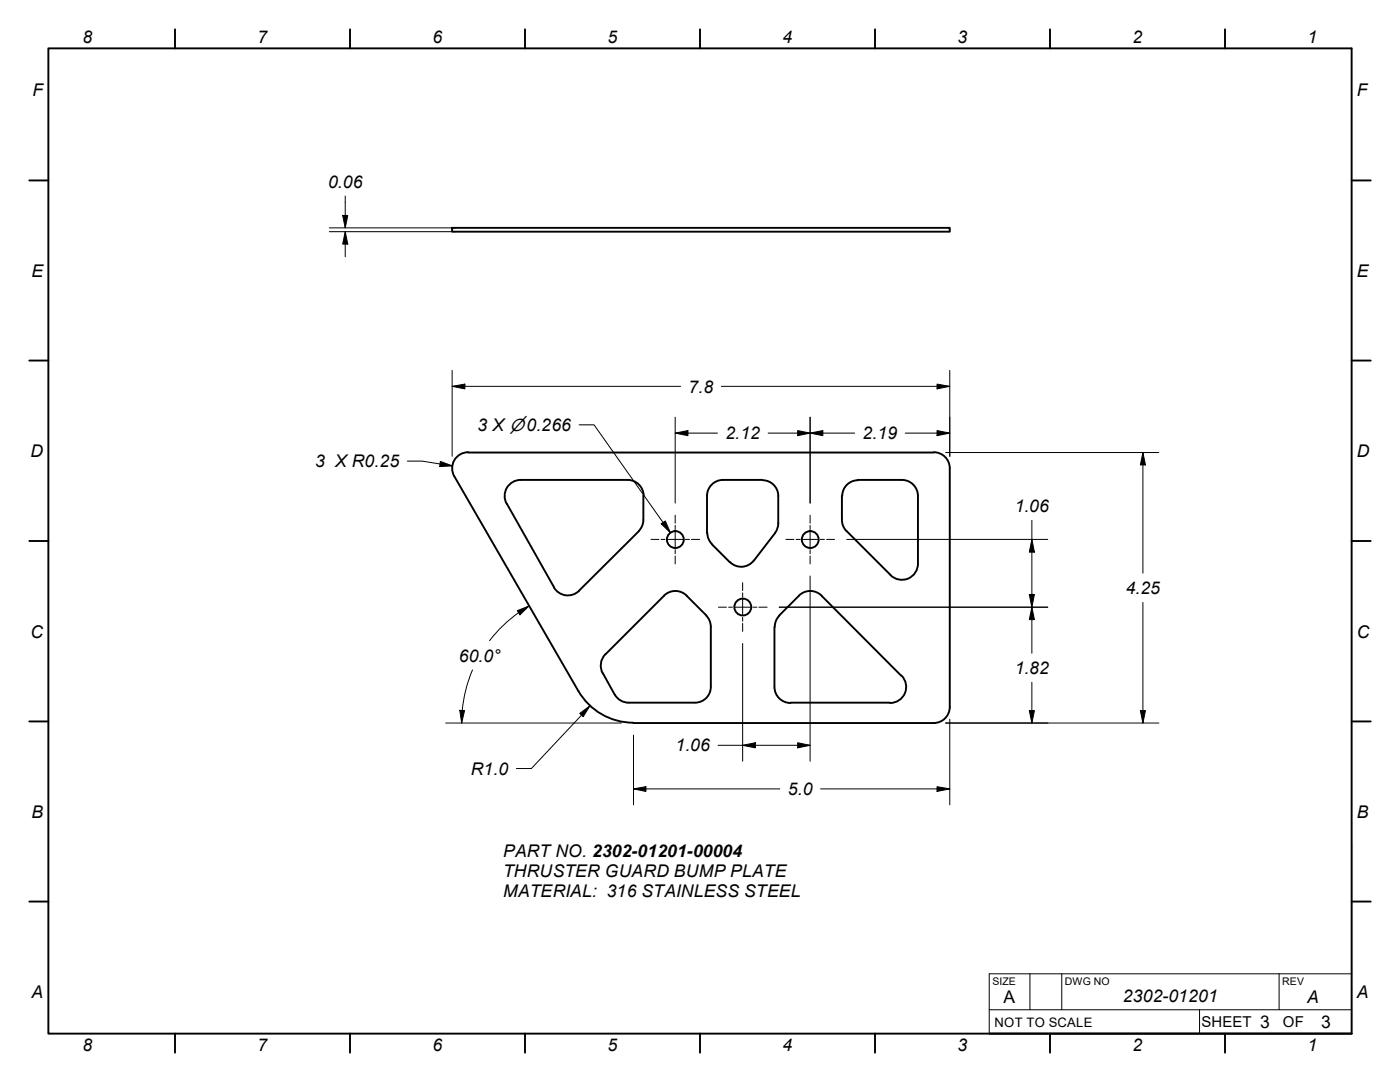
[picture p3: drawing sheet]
<svg xmlns="http://www.w3.org/2000/svg" width="279mm" height="216mm" viewBox="0 0 279 216" stroke-linecap="round" stroke-linejoin="round" font-family="sans-serif">
<!-- layer: Visible Edges(ANSI-PIG) -->
<g fill="none" stroke="#000" stroke-width=".38">
<path d="M90.2 45.5h99.3v.7h-99.3zM93.4 90.3h93M93.4 90.2a3.2 3.2 0 0 0-2.7 4.8l24.7 42.9a12.7 12.7 0 0 0 11 6.3M128.4 98.9v4.8M128.5 99a3.2 3.2 0 0 0-3.3-3.2h-21.3a3.2 3.2 0 0 0-2.8 4.7l9.5 16.7M141.1 98.9v7.5M152.1 95.8h-7.8a3.2 3.2 0 0 0-3.2 3.2M152.2 95.8a3.1 3.1 0 0 1 3.1 3.2M155.3 98.9v5.6M168 98.9v4.8M171.2 95.8h8.8a3.2 3.2 0 0 1 3.2 3.2M171.2 95.8a3.1 3.1 0 0 0-3.1 3.2"/>
<path d="M183.2 98.9v13.6M186.3 90.2a3.2 3.2 0 0 1 3.2 3.2v47.7M110.5 117.2a3.2 3.2 0 0 0 5.1 .7M127.5 106l-11.9 11.9M128.4 103.7a3.1 3.1 0 0 1-.9 2.3M132.5 118.9a3.2 3.2 0 0 1 4.5 0M132.5 118.9l-11.7 11.7M137 118.9l4 3.9M141.2 106.3a3.1 3.1 0 0 0 .9 2.3M142 108.6l3.7 3.6M150.4 111.9a3.1 3.1 0 0 1-4.7 .3M154.7 106.4l-4.3 5.5"/>
<path d="M155.3 104.4l-.2 1.2-.4 .7M159.4 118.9a3.2 3.2 0 0 1 4.6 0M159.4 118.9l-3.9 3.9M164 118.9l15.8 15.9M168 103.7a3.2 3.2 0 0 0 1 2.3M169 106l8.7 8.8a3.2 3.2 0 0 0 3.5 .7 3.2 3.2 0 0 0 2-3M120.3 134.4l2.4 4.2a3.1 3.1 0 0 0 2.7 1.6M120.8 130.5a3.2 3.2 0 0 0-.5 3.9M140.9 122.8a3.1 3.1 0 0 1 1 2.3v11.9a3.1 3.1 0 0 1-3.2 3.2h-13.2M154.6 125.1v12a3.2 3.2 0 0 0 3.2 3.2M155.5 122.8a3.1 3.1 0 0 0-.9 2.3M179.9 134.8a3.2 3.2 0 0 1 .7 3.5 3.2 3.2 0 0 1-3 2"/>
<path d="M157.7 140.2h19.9M189.5 141.1a3.2 3.2 0 0 1-3.2 3.2h-59.9"/>
<circle cx="134.8" cy="107.7" r="1.68"/>
<circle cx="161.7" cy="107.7" r="1.68"/>
<circle cx="148.2" cy="121.1" r="1.68"/>
</g>
<!-- layer: Sketch Geometry(ANSI-PIG) -->
<g fill="none" stroke="#000" stroke-width=".38">
<path d="M9.7 9.7h260v196.5h-260zM34.9 5.8v3.9M69.8 5.8v3.9M104.8 5.8v3.9M139.7 5.8v3.9M174.6 5.8v3.9M209.5 5.8v3.9M244.5 5.8v3.9M5.8 36h3.9M269.7 36h3.9M5.8 71.9h3.9M269.7 71.9h3.9"/>
<path d="M5.8 107.9h3.9M269.7 107.9h3.9M5.8 144h3.9M269.7 144h3.9M5.8 179.9h3.9M269.7 179.9h3.9M34.9 206.2v3.9M69.8 206.2v3.9M104.8 206.2v3.9M139.7 206.2v3.9M174.6 206.2v3.9M197.4 206.2h72.3"/>
<path d="M209.5 206.2v3.9M244.5 206.2v3.9"/>
</g>
<!-- layer: Dimensions(ANSI-PIG) -->
<g fill="none" stroke="#000" stroke-width=".2">
<path d="M68.9 39.1v6.4M65.7 46.2h25.4M65.7 45.5h25.4M68.4 43h1l-.5 2.5zM68.9 46.2l.5 2.5h-1zM68.9 46.2v5M90.2 77.1l2.6-.5v1zM90.2 77.1h45.6M90.2 73.9v17.2M144 77.1h45.5M187 76.6l2.5 .5-2.5 .5zM189.5 73.9v17.2"/>
<path d="M81.3 92h3l6 1M87.9 92.1l2.4 .9-2.5 .1zM115.6 84.8h3l15.2 21.5M134.7 86.4l2.6-.5v1zM134.7 86.4h8.5M134.7 83.2v17.2M153.3 86.4h17.3M159.2 85.9l2.5 .5-2.5 .5zM161.7 86.4l2.5-.5v1zM161.7 83.2v17.2M180.7 86.4h8.8M187 85.9l2.5 .5-2.5 .5z"/>
<path d="M188.7 90.3h42.6M228.1 90.3l.5 2.5h-1zM228.1 90.3v24.1M132 104.5l.8-.6 1 2.4zM161.7 114.9v37M169 107.6h40.1M205.4 118.6h1l-.5 2.6zM205.9 107.6l.5 2.6h-1zM205.9 103.8v26.6M94.3 133.7a27 27 0 0 0-2 8M103.3 121.9l2.3-1-1.8 1.8zM105.6 120.9a27 27 0 0 0-7.9 6.9"/>
<path d="M148.2 128.4v23.5M155.5 121.2h53.6M205.9 121.2l.5 2.4h-1zM205.9 136.1v8.2M228.1 120.2v24.1M89 144.3h35M91.8 141.7l.9 .1-.6 2.5zM92.3 141.8l-.2 2.5M115.7 142.4l2-1.6-1.3 2.2zM117.7 140.8l-11.7 12.6h-2.9M126.4 157.4l2.5-.4v.9zM126.4 157.4h29.2"/>
<path d="M126.4 146.7v13.9M143.3 148.7h18.4M148.2 148.7l2.5-.5v1zM159.2 148.2l2.5 .5-2.5 .5zM163.8 157.4h25.7M187 157l2.5 .4-2.5 .5zM188.7 144.3h42.6M189.5 143.5v17.1M205.4 141.8h1l-.5 2.5zM227.6 141.8h1l-.5 2.5zM269.7 168.1v38.1M205.5 194.3v7.2"/>
<path d="M211.9 194.3v7.2M255.3 194.3v7.2M269.7 194.3h-72.3v11.9M197.4 201.5h72.3M239.4 201.5v4.7"/>
</g>
<g fill="#000">
<path d="M68.4 43h1l-.5 2.5z" fill-rule="evenodd"/>
<path d="M68.9 46.2l.5 2.5h-1z" fill-rule="evenodd"/>
<path d="M90.2 77.1l2.6-.5v1z" fill-rule="evenodd"/>
<path d="M187 76.6l2.5 .5-2.5 .5z" fill-rule="evenodd"/>
<path d="M87.9 92.1l2.4 .9-2.5 .1z" fill-rule="evenodd"/>
<path d="M134.7 86.4l2.6-.5v1z" fill-rule="evenodd"/>
<path d="M159.2 85.9l2.5 .5-2.5 .5z" fill-rule="evenodd"/>
<path d="M161.7 86.4l2.5-.5v1z" fill-rule="evenodd"/>
<path d="M187 85.9l2.5 .5-2.5 .5z" fill-rule="evenodd"/>
<path d="M228.1 90.3l.5 2.5h-1z" fill-rule="evenodd"/>
<path d="M132 104.5l.8-.6 1 2.4z" fill-rule="evenodd"/>
<path d="M205.4 118.6h1l-.5 2.6z" fill-rule="evenodd"/>
<path d="M205.9 107.6l.5 2.6h-1z" fill-rule="evenodd"/>
<path d="M103.3 121.9l2.3-1-1.8 1.8z" fill-rule="evenodd"/>
<path d="M205.9 121.2l.5 2.4h-1z" fill-rule="evenodd"/>
<path d="M91.8 141.7l.9 .1-.6 2.5z" fill-rule="evenodd"/>
<path d="M115.7 142.4l2-1.6-1.3 2.2z" fill-rule="evenodd"/>
<path d="M126.4 157.4l2.5-.4v.9z" fill-rule="evenodd"/>
<path d="M148.2 148.7l2.5-.5v1z" fill-rule="evenodd"/>
<path d="M159.2 148.2l2.5 .5-2.5 .5z" fill-rule="evenodd"/>
<path d="M187 157l2.5 .4-2.5 .5z" fill-rule="evenodd"/>
<path d="M205.4 141.8h1l-.5 2.5z" fill-rule="evenodd"/>
<path d="M227.6 141.8h1l-.5 2.5z" fill-rule="evenodd"/>
</g>
<!-- layer: Center Mark(ANSI-PIG) -->
<g fill="none" stroke="#000" stroke-width=".2">
<path d="M129.9 107.6h1.6M132 107.6h.7M133.2 107.6h3.2M134.7 102.8v1.6M134.7 104.8v.9M134.7 106v3.3M134.7 109.7v.8M134.7 110.9v1.6M136.8 107.6h.8M138 107.6h1.6M148.2 116.3v1.6M148.2 118.3v.8"/>
<path d="M148.2 119.5v3.2M156.8 107.6h1.6M158.9 107.6h.8M160.1 107.6h3.2M161.7 102.8v1.6M161.7 104.8v.9M161.7 106v3.3M161.7 109.7v.8M161.7 110.9v1.6M163.7 107.6h.8M165 107.6h1.6M143.4 121.2h1.6"/>
<path d="M145.4 121.2h.8M146.6 121.2h3.3M148.2 123.2v.8M148.2 124.4v1.6M150.2 121.2h.9M151.4 121.2h1.7"/>
</g>
<g font-size="3.5">
<text x="16.4" y="8.6">8</text>
<text x="51.4" y="8.6">7</text>
<text x="86.3" y="8.6">6</text>
<text x="121.2" y="8.6">5</text>
<text x="156.1" y="8.6">4</text>
<text x="191.1" y="8.6">3</text>
<text x="226" y="8.6">2</text>
<text x="260.9" y="8.6">1</text>
<text x="6.5" y="19.2">F</text>
<text x="270.8" y="19.2">F</text>
<text x="65.5" y="37.5">0.06</text>
<text x="6.3" y="55.2">E</text>
<text x="270.8" y="55.2">E</text>
<text x="137.4" y="78.4">7.8</text>
<text x="95.3" y="86">3 X⌀ 0.266</text>
<text x="144.8" y="87.7">2.12</text>
<text x="172.1" y="87.7">2.19</text>
<text x="6.1" y="91.2">D</text>
<text x="62.9" y="93.3">3 XR0.25</text>
<text x="270.8" y="91.2">D</text>
<text x="202.5" y="102.2">1.06</text>
<text x="224.7" y="118.6">4.25</text>
<text x="6.1" y="127.3">C</text>
<text x="270.8" y="127.3">C</text>
<text x="91.6" y="132.1">60.0°</text>
<text x="202.5" y="134.5">1.82</text>
<text x="134.8" y="149.9">1.06</text>
<text x="94" y="154.6">R1.0</text>
<text x="157.2" y="158.7">5.0</text>
<text x="6.3" y="163.2">B</text>
<text x="270.8" y="163.2">B</text>
<text x="100.4" y="171">PART NO. 2302-01201-00004</text>
<text x="100.4" y="175">THRUSTER GUARD BUMP PLATE</text>
<text x="100.4" y="179">MATERIAL: 316 STAINLESS STEEL</text>
<text x="6.3" y="199.2">A</text>
<text x="200.3" y="200.1">A</text>
<text x="224.1" y="200">2302-01201</text>
<text x="260.9" y="200.1">A</text>
<text x="270.8" y="199.2">A</text>
<text x="16.4" y="209.8">8</text>
<text x="51.4" y="209.7">7</text>
<text x="86.3" y="209.8">6</text>
<text x="121.2" y="209.7">5</text>
<text x="156.1" y="209.8">4</text>
<text x="191.1" y="209.8">3</text>
<text x="226" y="209.8">2</text>
<text x="251.5" y="205.2">3</text>
<text x="260.9" y="209.8">1</text>
<text x="263.7" y="205.2">3</text>
</g>
<g font-size="3">
<text x="239.8" y="205">SHEET</text>
<text x="256" y="205">OF</text>
</g>
<text font-size="2.6" x="198.5" y="204.9">NOT TO SCALE</text>
<g font-size="2.1">
<text x="198.1" y="196.5">SIZE</text>
<text x="212.5" y="196.5">DWG NO</text>
<text x="255.9" y="196.5">REV</text>
</g>
</svg>
